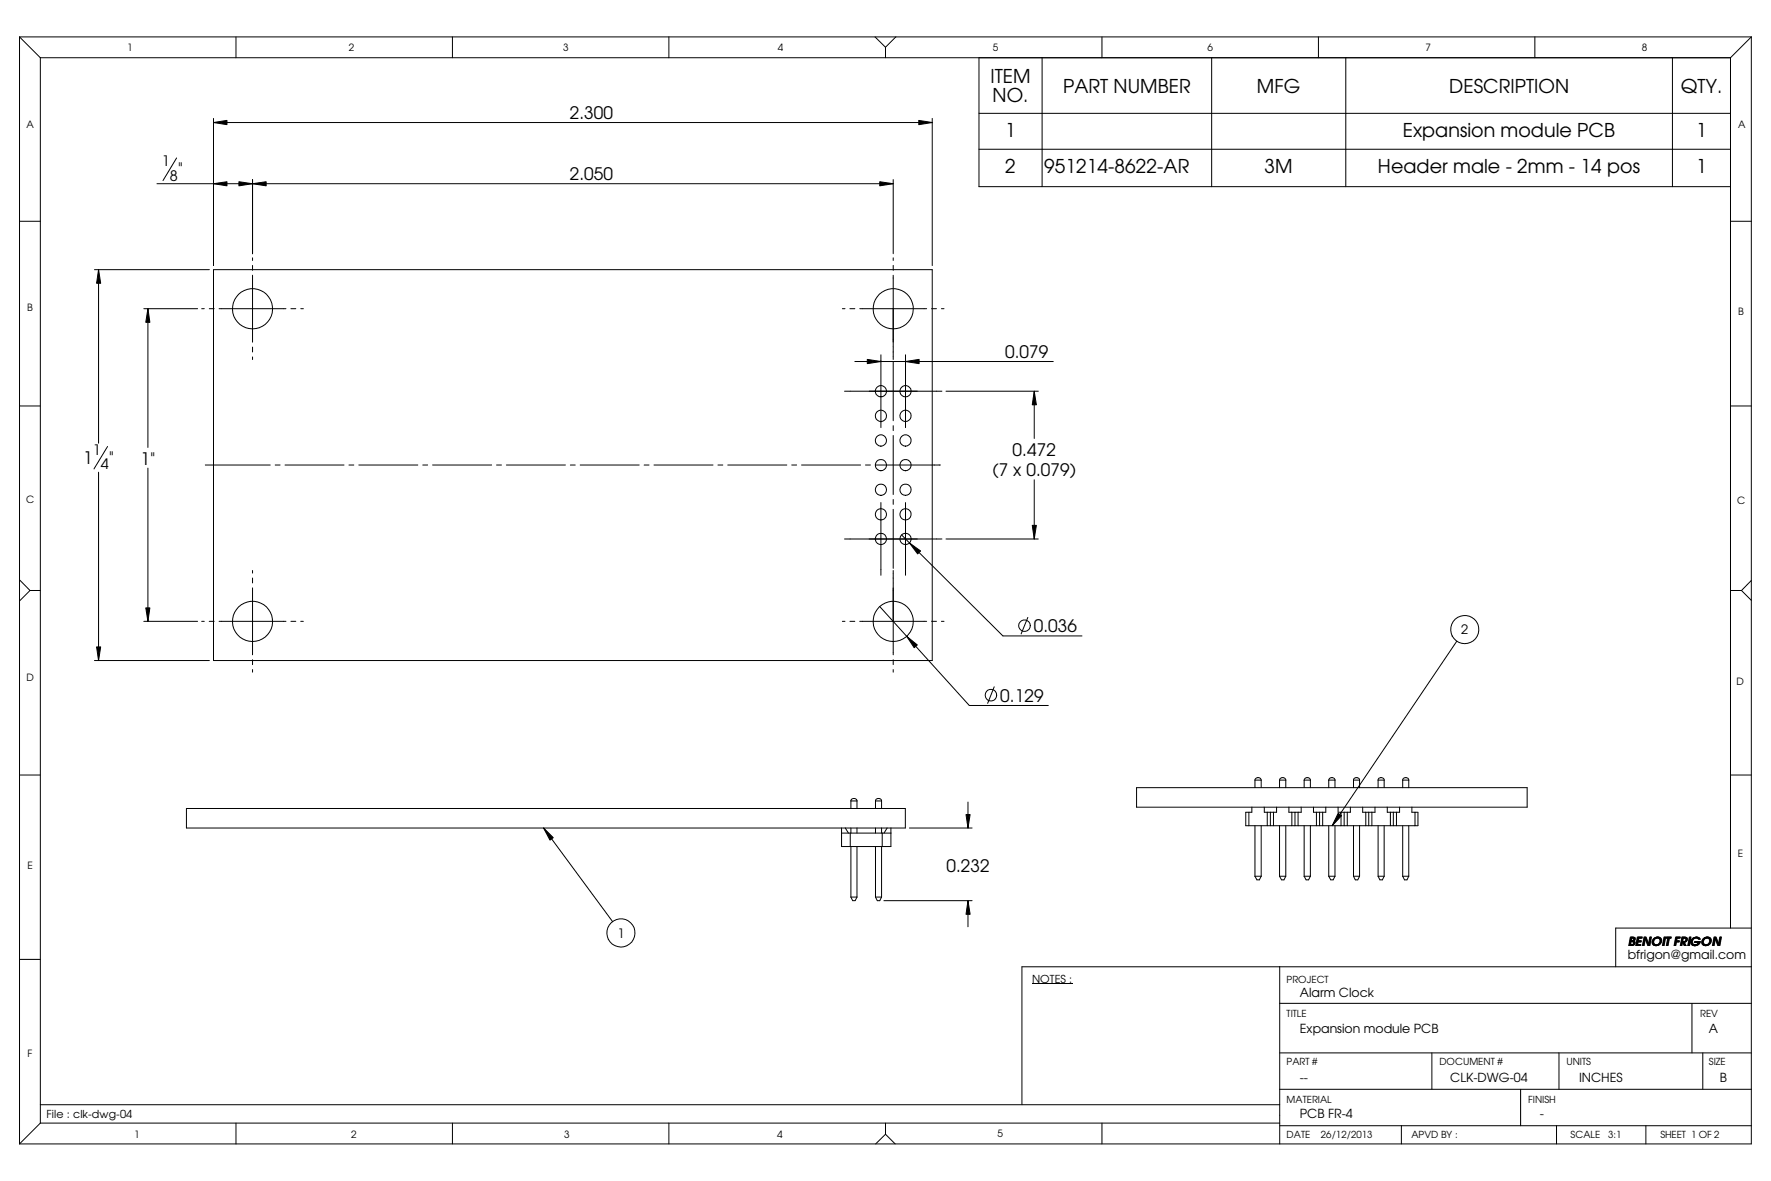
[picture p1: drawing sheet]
<svg xmlns="http://www.w3.org/2000/svg" width="457mm" height="305mm" viewBox="0 0 457 305" stroke-linecap="round" stroke-linejoin="round" font-family="sans-serif">
<g fill="none" stroke="#000" stroke-width=".26">
<path d="M5 9.5v285.7M5 9.5h447.1M5 9.5l5.4 5.4M10.4 14.9v275M10.4 14.9h436.3M60.9 9.5v5.4M116.8 9.5v5.4M172.7 9.5v5.4M225.9 9.5l2.7 2.7M228.6 12.2v2.7M231.3 9.5l-2.7 2.7M252.7 14.9v33.3h194"/>
<path d="M269 14.9v33.3M284.5 9.5v5.4M312.8 14.9v33.3M340.4 9.5v5.4M347.4 14.9v33.3M396.2 9.5v5.4M431.8 14.9v33.3M446.7 14.9v224.6M452.1 9.5v285.7h-447.1M452.1 9.5l-5.4 5.4M55.1 31.6l3.5-.5v1.1zM55.1 30.6v37.9"/>
<path d="M55.1 31.6h185.6M237.2 31.1l3.5 .5-3.5 .6zM240.7 30.6v37.9M252.7 38.5h194M252.7 29.3h194M5 57.1h5.4M40.5 47.4h190.1M45.6 40.8l-3.5 5.8M55.1 47.4l3.5-.5v1.1zM61.7 46.9l3.5 .5-3.5 .6zM65.2 47.4l3.5-.5v1.1zM65.2 46.4v19.1"/>
<path d="M227.1 46.9l3.5 .5-3.5 .6zM230.6 46.4v19.1M446.7 57.1h5.4M24.4 69.6h29.7M25.4 69.6l.6 3.5h-1.1zM25.4 69.6v44.8M37.1 79.7h13.9M38.2 79.7l.5 3.5h-1.1zM38.2 79.7v35.8M52.1 79.7h.6M54 79.7h1.3M55.1 69.6h185.6v100.9h-185.6z"/>
<path d="M56.6 79.7h17.2M65.2 66.5v.7M65.2 68.5v1.3M65.2 71v17.3M75.1 79.7h1.3M77.6 79.7h.7M217.5 79.7h.6M219.4 79.7h1.3M222 79.7h17.2M230.6 66.5v.7M230.6 68.5v1.3M230.6 71v21.8"/>
<path d="M240.5 79.7h1.3M243 79.7h.7M65.2 89.6v1.2M65.2 92.1v.7M220.7 93.3h51.2M223.9 92.8l3.5 .5-3.5 .6zM227.4 91.6v18.8M230.6 93.3v15.3M233.8 93.3l3.5-.5v1.1zM233.8 91.6v18.8M5 104.8h5.4M27.8 115.2l-3.5 5.8"/>
<path d="M218 101h25.2M230.6 109.9v1.2M230.6 112.4v15.2M244.2 101h23.9M267 101l.5 3.5h-1zM267 101v12.2M446.7 104.8h5.4M25.4 121.9v48.6M38.2 120.8v39.6M53 120h16.8M71 120h1.3M73.6 120h15.2"/>
<path d="M90.1 120h1.3M92.6 120h15.3M109.1 120h1.3M111.7 120h15.2M128.2 120h1.3M130.7 120h15.3M147.2 120h1.3M149.8 120h15.2M166.3 120h1.3M168.8 120h15.3M185.3 120h1.3M187.9 120h15.2"/>
<path d="M204.4 120h1.3M206.9 120h15.3M218 139.1h25.2M223.4 120h1.3M226 120h16.8M227.4 129.7v18.8M230.6 128.9v1.3M230.6 131.4v15.3M232.7 138l26.2 26.1h20.4M233.8 129.7v18.8M244.2 139.1h23.9M266.5 135.6h1l-.5 3.5z"/>
<path d="M267 123.8v15.3M5 149.6l2.7 2.8M7.7 152.4h2.7M7.7 152.4l-2.7 2.7M37.6 156.9h1.1l-.5 3.5zM65.2 147.2v.7M65.2 149.2v1.3M65.2 151.7v17.3M227.1 156.5l23.1 25.6h20.4M230.6 147.2v21.8M234.8 140.1l2.9 2.1-.8 .8zM265.3 159.3l-1.7 4.3"/>
<path d="M446.7 152.4h2.9M449.6 152.4l2.5 2.5M452.1 149.8l-2.5 2.6M24.4 170.5h29.7M24.9 167h1.1l-.6 3.5zM37.1 160.4h13.9M52.1 160.4h.6M54 160.4h1.3M56.6 160.4h17.2M65.2 170.3v1.2M65.2 172.8v.7M75.1 160.4h1.3"/>
<path d="M77.6 160.4h.7M217.5 160.4h.6M219.4 160.4h1.3M222 160.4h17.2M230.6 170.3v1.2M230.6 172.8v.7M234.1 164.2l2.7 2.3-.8 .7zM240.5 160.4h1.3M243 160.4h.7M256.7 177.2l-1.7 4.3M376.1 165.5l-32.2 47.6M5 200h5.4"/>
<path d="M48.1 208.7h185.6v5h-185.6zM140.3 213.7l2.5 2.5-.8 .6zM140.3 213.7l17.9 24.2M217.3 213.7v4.8h12.7v-4.8M217.3 215h12.7M218.2 213.7l.8 1.3M219.5 215v3.5M219.7 206.7a.8 .8 0 0 1 .8-.6 .8 .8 0 0 1 .7 .6M219.7 206.7h1.5M219.7 206.7v2M219.7 213.7v1.3M219.7 218.5v13"/>
<path d="M221.2 206.7v2M221.2 213.7v1.3M221.2 218.5v13M226 206.7a.8 .8 0 0 1 .8-.6 .8 .8 0 0 1 .8 .6M226 206.7h1.6M226 206.7v2M226 213.7v1.3M226 218.5v13M227.6 206.7v2M227.6 213.7v1.3M227.6 218.5v13M227.8 215v3.5"/>
<path d="M229 213.7l-.8 1.3M234.8 213.7h16.2M249.4 210.2h1l-.5 3.5zM249.9 207v6.7M293.4 203.3h100.9v5h-100.9zM322.4 209.6v3.5M323.2 208.3v1.3h-1.6v3.5h44.5v-3.5h-1.6v-1.3M324 201.3v-.1a.86 .86 0 0 1 1.3-.4l.3 .5M324 201.3h1.6M324 201.3v2M324 213.1v13M325.6 201.3v2"/>
<path d="M325.6 213.1v13M326.4 208.3v1.3h3.2v-1.3M327.2 209.6v3.5M328 209.6v3.5M328.8 209.6v3.5M330.3 201.3l.1-.1a.86 .86 0 0 1 1.2-.4l.3 .5M330.3 201.3h1.6M330.3 201.3v2M330.3 213.1v13M331.9 201.3v2M331.9 213.1v13M332.7 208.3v1.3h3.2v-1.3"/>
<path d="M333.5 209.6v3.5M334.3 209.6v3.5M335.1 209.6v3.5M336.7 201.3v-.1a.87 .87 0 0 1 1.4-.3l.2 .4M336.7 201.3h1.6M336.7 201.3v2M336.7 213.1v13M338.3 201.3v2M338.3 213.1v13M339.1 208.3v1.3h3.2v-1.3M339.9 209.6v3.5M340.7 209.6v3.5"/>
<path d="M341.5 209.6v3.5M343 201.3l.1-.1a.89 .89 0 0 1 1.4-.3l.1 .4M343 201.3h1.6M343 201.3v2M343 213.1v13M344.6 201.3v2M344.6 213.1v13M345.4 209.9l.9 .6-2.4 2.6zM345.4 208.3v1.3h3.2v-1.3M346.2 209.6v3.5M347 209.6v3.5M347.8 209.6v3.5"/>
<path d="M349.4 201.3a.8 .8 0 0 1 .8-.6 .8 .8 0 0 1 .8 .6M349.4 201.3h1.6M349.4 201.3v2M349.4 213.1v13M351 201.3v2M351 213.1v13M351.8 208.3v1.3h3.2v-1.3M352.6 209.6v3.5M353.4 209.6v3.5M354.2 209.6v3.5M355.8 201.3a.8 .8 0 0 1 .8-.6 .8 .8 0 0 1 .7 .6M355.8 201.3h1.5"/>
<path d="M355.8 201.3v2M355.8 213.1v13M357.3 201.3v2M357.3 213.1v13M358.1 208.3v1.3h3.2v-1.3M358.9 209.6v3.5M359.7 209.6v3.5M360.5 209.6v3.5M362.1 201.3a.8 .8 0 0 1 .8-.6 .8 .8 0 0 1 .8 .6M362.1 201.3v2M362.1 213.1v13M362.1 201.3h1.6"/>
<path d="M363.7 201.3v2M363.7 213.1v13M365.3 209.6v3.5M446.7 200h5.4M219.7 231.5h1.5M219.7 231.5l.4 1h.7l.4-1M226 231.5h1.6M226 231.5l.5 1h.6l.5-1M228.2 232.5h22.8M249.9 232.5l.5 3.5h-1zM249.9 232.5v6.7M324 226.1h1.6"/>
<path d="M324 226.1l.5 1h.6l.5-1M330.3 226.1h1.6M330.3 226.1l.5 1h.7l.4-1M336.7 226.1h1.6M336.7 226.1l.5 1h.6l.5-1M343 226.1h1.6M343 226.1l.5 1h.7l.4-1M349.4 226.1h1.6M349.4 226.1l.5 1h.6l.5-1M355.8 226.1h1.5M355.8 226.1l.4 1h.7l.4-1M362.1 226.1h1.6"/>
<path d="M362.1 226.1l.5 1h.6l.5-1M452.1 239.5h-35v10M5 247.6h5.4M266.4 253.9h10.5M330.4 259h121.7M330.4 249.5v45.7M436.8 259v12.7M452.1 249.5h-188.3v35.6M330.4 271.7h121.7M369.7 271.7v9.4M402.5 271.7v9.4M439.6 271.7v9.4"/>
<path d="M10.4 289.9h320M10.4 289.9l-5.4 5.3M10.4 285.1h320M60.9 289.9v5.3M116.8 289.9v5.3M172.7 289.9v5.3M228.6 289.9v2.8M228.6 292.7l2.5 2.5M228.6 292.7l-2.5 2.5M284.5 289.9v5.3M330.4 281.1h121.7M330.4 290.5h121.7"/>
<path d="M361.8 290.5v4.7M392.6 281.1v9.4M401.8 290.5v4.7M424.9 290.5v4.7"/>
<circle cx="65.2" cy="79.7" r="5.2"/>
<circle cx="230.6" cy="79.7" r="5.2"/>
<circle cx="227.4" cy="113.7" r="1.45"/>
<circle cx="227.4" cy="107.3" r="1.45"/>
<circle cx="227.4" cy="101" r="1.44"/>
<circle cx="233.8" cy="113.7" r="1.46"/>
<circle cx="233.8" cy="107.3" r="1.47"/>
<circle cx="233.8" cy="101" r="1.45"/>
<circle cx="227.4" cy="120" r="1.45"/>
<circle cx="227.4" cy="126.4" r="1.45"/>
<circle cx="227.4" cy="139.1" r="1.45"/>
<circle cx="227.4" cy="132.7" r="1.45"/>
<circle cx="233.8" cy="132.7" r="1.46"/>
<circle cx="233.8" cy="126.4" r="1.46"/>
<circle cx="233.8" cy="139.1" r="1.46"/>
<circle cx="233.8" cy="120" r="1.46"/>
<circle cx="65.2" cy="160.4" r="5.2"/>
<circle cx="230.6" cy="160.4" r="5.2"/>
<circle cx="255.8" cy="179.4" r="1.51"/>
<circle cx="264.5" cy="161.5" r="1.49"/>
<circle cx="378.1" cy="162.5" r="3.6"/>
<circle cx="160.3" cy="240.8" r="3.7"/>
</g>
<g fill="#000">
<path d="M55.1 31.6l3.5-.5v1.1zM237.2 31.1l3.5 .5-3.5 .6zM55.1 47.4l3.5-.5v1.1zM65.2 47.4l3.5-.5v1.1zM61.7 46.9l3.5 .5-3.5 .6zM227.1 46.9l3.5 .5-3.5 .6zM25.4 69.6l.6 3.5h-1.1zM38.2 79.7l.5 3.5h-1.1zM223.9 92.8l3.5 .5-3.5 .6zM233.8 93.3l3.5-.5v1.1zM267 101l.5 3.5h-1zM266.5 135.6h1l-.5 3.5z"/>
<path d="M234.8 140.1l2.9 2.1-.8 .8zM24.9 167h1.1l-.6 3.5zM37.6 156.9h1.1l-.5 3.5zM234.1 164.2l2.7 2.3-.8 .7zM140.3 213.7l2.5 2.5-.8 .6zM249.4 210.2h1l-.5 3.5zM345.4 209.9l.9 .6-2.4 2.6zM249.9 232.5l.5 3.5h-1z"/>
</g>
<g font-size="4.9">
<text x="255.7" y="21.5">ITEM</text>
<text x="274.4" y="23.9">PART NUMBER</text>
<text x="324.5" y="23.9">MFG</text>
<text x="374.1" y="23.9">DESCRIPTION</text>
<text x="433.9" y="23.9">QTY.</text>
<text x="256.2" y="26.3">NO.</text>
<text x="259.5" y="35.3">1</text>
<text x="362.1" y="35.3">Expansion module PCB</text>
<text x="437.9" y="35.3">1</text>
<text x="259.5" y="44.7">2</text>
<text x="269.6" y="44.7">951214-8622-AR</text>
<text x="326.5" y="44.7">3M</text>
<text x="355.7" y="44.7">Header male - 2mm - 14 pos</text>
<text x="437.9" y="44.7">1</text>
</g>
<g font-size="4.4">
<text x="147.1" y="30.7">2.300</text>
<text x="45.9" y="45.3">&quot;</text>
<text x="147.1" y="46.5">2.050</text>
<text x="259.5" y="92.4">0.079</text>
<text x="21.5" y="119.7">1</text>
<text x="28.1" y="119.7">&quot;</text>
<text x="36.2" y="119.9">1&quot;</text>
<text x="261.4" y="117.6">0.472</text>
<text x="256.2" y="122.9">(7 x 0.079)</text>
<text x="266.9" y="163.2">0.036</text>
<text x="258.2" y="181.1">0.129</text>
<text x="244.3" y="225">0.232</text>
</g>
<g font-size="3.7">
<text x="41.7" y="42.9">1</text>
<text x="43.8" y="46.7">8</text>
<text x="24" y="117.4">1</text>
<text x="26" y="121.1">4</text>
</g>
<g font-size="3.3">
<text x="377.2" y="163.7">2</text>
<text x="159.4" y="242">1</text>
</g>
<g font-size="3.2">
<text x="420.3" y="244.1">BENOIT FRIGON</text>
<text x="420.2" y="247.5">bfrigon@gmail.com</text>
<text x="335.6" y="257.2">Alarm Clock</text>
<text x="335.6" y="266.5">Expansion module PCB</text>
<text x="441.2" y="266.7">A</text>
<text x="335.6" y="279.4">--</text>
<text x="374.4" y="279.4">CLK-DWG-04</text>
<text x="407.7" y="279.4">INCHES</text>
<text x="443.9" y="279.3">B</text>
<text x="335.6" y="288.5">PCB FR-4</text>
<text x="397.5" y="288.5">-</text>
</g>
<g font-size="2.8">
<text x="266.4" y="253.6">NOTES :</text>
<text x="12" y="288.6">File : clk-dwg-04</text>
</g>
<g font-size="2.6">
<text x="32.8" y="13.2">1</text>
<text x="90.1" y="13.2">2</text>
<text x="145.4" y="13.2">3</text>
<text x="200.8" y="13.2">4</text>
<text x="256.3" y="13.2">5</text>
<text x="311.7" y="13.2">6</text>
<text x="368" y="13.2">7</text>
<text x="423.8" y="13.2">8</text>
<text x="6.8" y="33">A</text>
<text x="448.7" y="33">A</text>
<text x="7" y="80.2">B</text>
<text x="448.7" y="81.2">B</text>
<text x="6.7" y="129.8">C</text>
<text x="448.4" y="130">C</text>
<text x="6.8" y="175.8">D</text>
<text x="448.3" y="176.7">D</text>
<text x="448.6" y="221.1">E</text>
<text x="7.1" y="224.3">E</text>
<text x="7.1" y="272.9">F</text>
<text x="34.6" y="293.6">1</text>
<text x="90.7" y="293.6">2</text>
<text x="145.6" y="293.6">3</text>
<text x="200.7" y="293.6">4</text>
<text x="257.5" y="293.4">5</text>
</g>
<g font-size="2.5">
<text x="332.1" y="253.6">PROJECT</text>
<text x="332.1" y="262.6">TITLE</text>
<text x="438.9" y="262.5">REV</text>
<text x="332.1" y="274.9">PART #</text>
<text x="371.6" y="274.9">DOCUMENT #</text>
<text x="404.4" y="274.9">UNITS</text>
<text x="441.2" y="274.9">SIZE</text>
<text x="332.1" y="284.6">MATERIAL</text>
<text x="394.5" y="284.6">FINISH</text>
<text x="332.1" y="293.7">DATE</text>
<text x="341" y="293.7">26/12/2013</text>
<text x="364.4" y="293.7">APVD BY :</text>
<text x="405.5" y="293.7">SCALE</text>
<text x="415.2" y="293.7">3:1</text>
<text x="428.7" y="293.7">SHEET 1 OF 2</text>
</g>
</svg>
